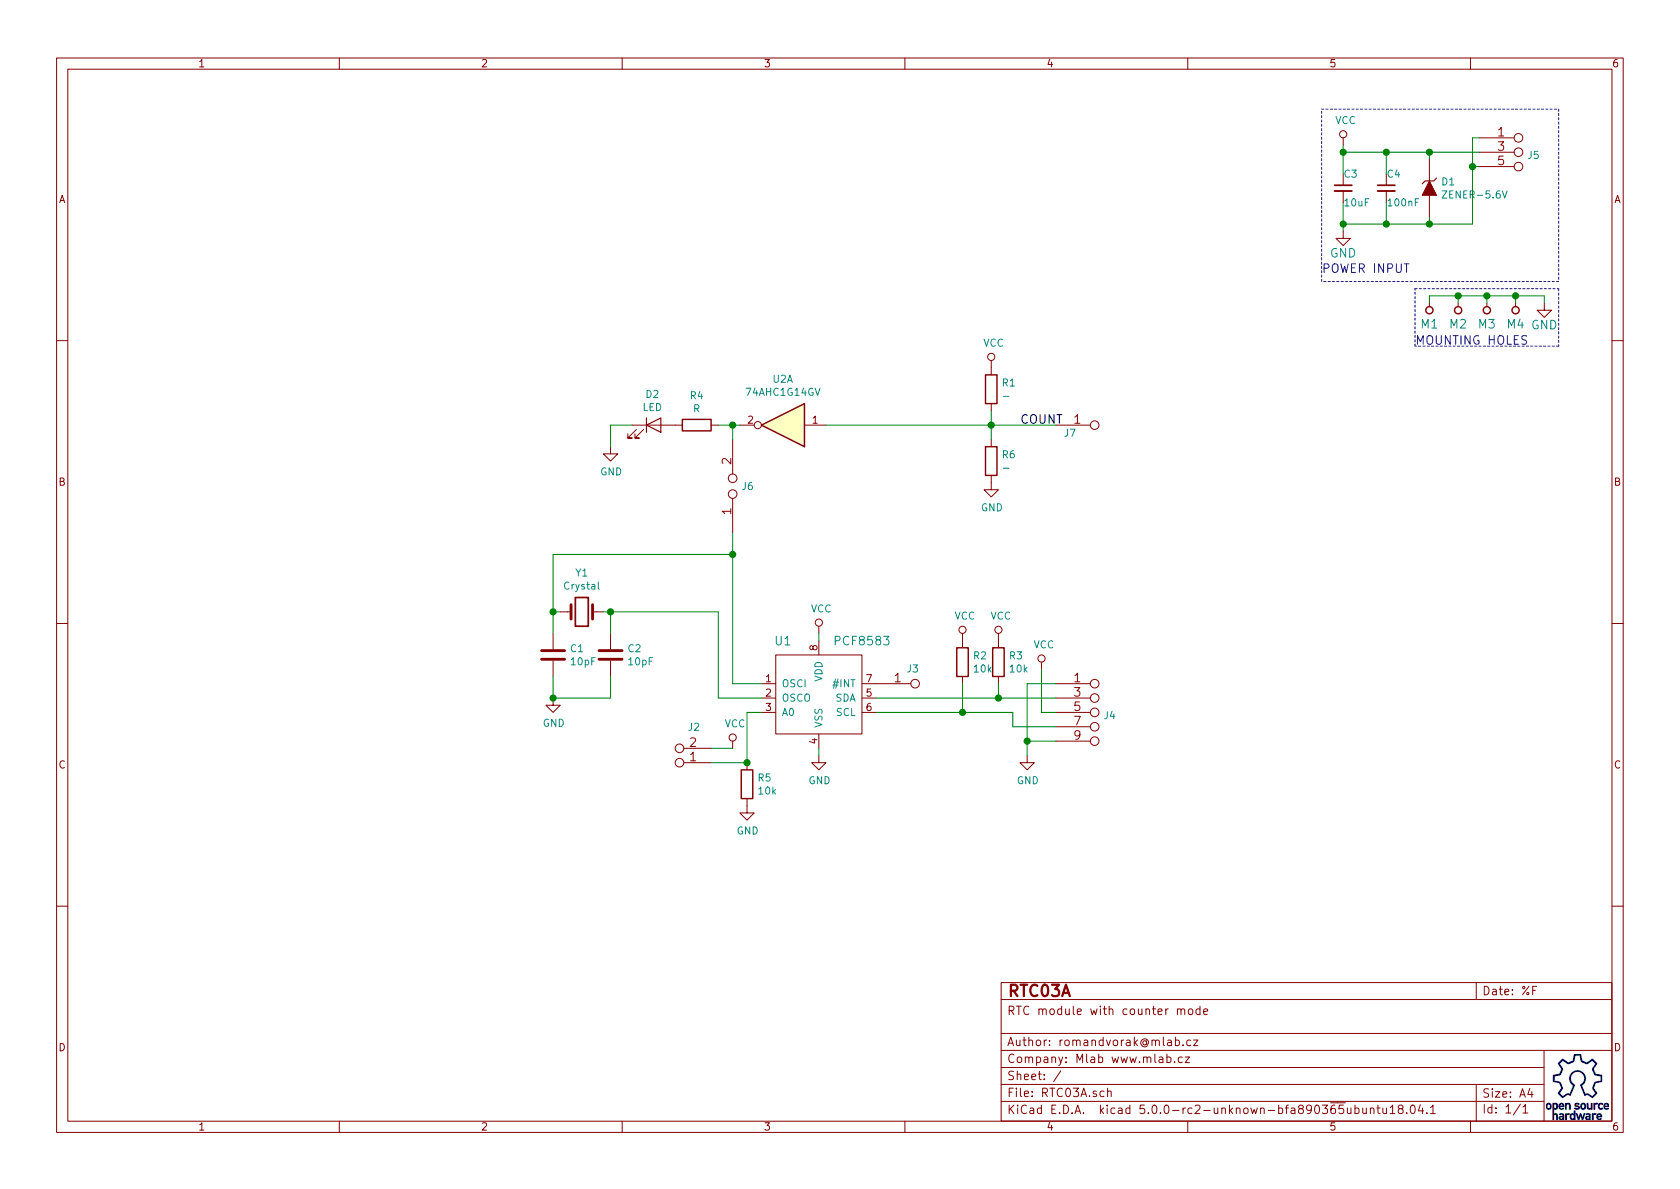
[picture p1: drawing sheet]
EESchema Schematic File Version 4
LIBS:RTC03A-cache
EELAYER 26 0
EELAYER END
$Descr A4 11693 8268
encoding utf-8
Sheet 1 1
Title "RTC03A"
Date "%F"
Rev ""
Comp "Mlab www.mlab.cz"
Comment1 "RTC module with counter mode"
Comment2 "romandvorak@mlab.cz"
Comment3 ""
Comment4 "Open-source"
$EndDescr
$Comp
L power:GND #PWR012
U 1 1
P 9350 1600
F 0 "#PWR012" H 9350 1350 60  0001 C CNN
F 1 "GND" H 9350 1450 60  0000 C CNN
F 2 "" H 9350 1600 60  0000 C CNN
F 3 "" H 9350 1600 60  0000 C CNN
	1    9350 1600
	1    0    0    -1  
$EndComp
Text Notes 9200 1900 0    60   ~ 0
POWER INPUT
$Comp
L MLAB_MECHANICAL:HOLE M1
U 1 1
P 9950 2150
F 0 "M1" V 9850 2150 60  0000 C CNN
F 1 "HOLE" H 9950 2050 60  0001 C CNN
F 2 "Mlab_Mechanical:MountingHole_3mm" H 9950 2150 60  0001 C CNN
F 3 "" H 9950 2150 60  0000 C CNN
	1    9950 2150
	0    -1   -1   0   
$EndComp
$Comp
L MLAB_MECHANICAL:HOLE M2
U 1 1
P 10150 2150
F 0 "M2" V 10050 2150 60  0000 C CNN
F 1 "HOLE" H 10150 2050 60  0001 C CNN
F 2 "Mlab_Mechanical:MountingHole_3mm" H 10150 2150 60  0001 C CNN
F 3 "" H 10150 2150 60  0000 C CNN
	1    10150 2150
	0    -1   -1   0   
$EndComp
$Comp
L MLAB_MECHANICAL:HOLE M3
U 1 1
P 10350 2150
F 0 "M3" V 10250 2150 60  0000 C CNN
F 1 "HOLE" H 10350 2050 60  0001 C CNN
F 2 "Mlab_Mechanical:MountingHole_3mm" H 10350 2150 60  0001 C CNN
F 3 "" H 10350 2150 60  0000 C CNN
	1    10350 2150
	0    -1   -1   0   
$EndComp
$Comp
L MLAB_MECHANICAL:HOLE M4
U 1 1
P 10550 2150
F 0 "M4" V 10450 2150 60  0000 C CNN
F 1 "HOLE" H 10550 2050 60  0001 C CNN
F 2 "Mlab_Mechanical:MountingHole_3mm" H 10550 2150 60  0001 C CNN
F 3 "" H 10550 2150 60  0000 C CNN
	1    10550 2150
	0    -1   -1   0   
$EndComp
$Comp
L power:GND #PWR013
U 1 1
P 10750 2100
F 0 "#PWR013" H 10750 1850 60  0001 C CNN
F 1 "GND" H 10750 1950 60  0000 C CNN
F 2 "" H 10750 2100 60  0000 C CNN
F 3 "" H 10750 2100 60  0000 C CNN
	1    10750 2100
	1    0    0    -1  
$EndComp
Text Notes 9850 2400 0    60   ~ 0
MOUNTING HOLES
$Comp
L RTC03A-rescue:C_Small C4
U 1 1
P 9650 1300
F 0 "C4" H 9650 1400 50  0000 L CNN
F 1 "100nF" H 9650 1200 50  0000 L CNN
F 2 "Mlab_R:SMD-0805" H 9650 1300 60  0001 C CNN
F 3 "" H 9650 1300 60  0000 C CNN
	1    9650 1300
	1    0    0    -1  
$EndComp
$Comp
L RTC03A-rescue:PCF8583 U1
U 1 1
P 5700 4900
F 0 "U1" H 5450 5350 60  0000 C CNN
F 1 "PCF8583" H 6000 5350 60  0000 C CNN
F 2 "Mlab_IO:SO-8" H 5700 5600 60  0001 C CNN
F 3 "" H 5700 5600 60  0001 C CNN
F 4 "PCF8583T/5,518" H 5700 4900 50  0001 C CNN "UST_id"
	1    5700 4900
	1    0    0    -1  
$EndComp
$Comp
L power:VCC #PWR05
U 1 1
P 5700 4400
F 0 "#PWR05" H 5700 4250 50  0001 C CNN
F 1 "VCC" H 5717 4573 50  0000 C CNN
F 2 "" H 5700 4400 50  0001 C CNN
F 3 "" H 5700 4400 50  0001 C CNN
	1    5700 4400
	1    0    0    -1  
$EndComp
$Comp
L power:GND #PWR06
U 1 1
P 5700 5250
F 0 "#PWR06" H 5700 5000 50  0001 C CNN
F 1 "GND" H 5705 5077 50  0000 C CNN
F 2 "" H 5700 5250 50  0001 C CNN
F 3 "" H 5700 5250 50  0001 C CNN
	1    5700 5250
	1    0    0    -1  
$EndComp
$Comp
L MLAB_Jumpers:JUMP_5X2 J4
U 1 1
P 7750 4900
F 0 "J4" H 7679 4830 50  0000 L CNN
F 1 "JUMP_5X2" V 7700 4850 40  0001 C CNN
F 2 "Mlab_Pin_Headers:Straight_2x05" H 7750 4900 60  0001 C CNN
F 3 "" H 7750 4900 60  0000 C CNN
	1    7750 4900
	1    0    0    -1  
$EndComp
$Comp
L power:GND #PWR09
U 1 1
P 7150 5250
F 0 "#PWR09" H 7150 5000 50  0001 C CNN
F 1 "GND" H 7155 5077 50  0000 C CNN
F 2 "" H 7150 5250 50  0001 C CNN
F 3 "" H 7150 5250 50  0001 C CNN
	1    7150 5250
	1    0    0    -1  
$EndComp
$Comp
L power:VCC #PWR010
U 1 1
P 7250 4650
F 0 "#PWR010" H 7250 4500 50  0001 C CNN
F 1 "VCC" H 7267 4823 50  0000 C CNN
F 2 "" H 7250 4650 50  0001 C CNN
F 3 "" H 7250 4650 50  0001 C CNN
	1    7250 4650
	1    0    0    -1  
$EndComp
$Comp
L RTC03A-rescue:Crystal Y1
U 1 1
P 4050 4250
F 0 "Y1" H 4050 3982 50  0000 C CNN
F 1 "Crystal" H 4050 4073 50  0000 C CNN
F 2 "Mlab_XTAL:Crystal_HC49-U_Vertical" H 4050 4250 50  0001 C CNN
F 3 "" H 4050 4250 50  0001 C CNN
	1    4050 4250
	-1   0    0    1   
$EndComp
$Comp
L power:VCC #PWR03
U 1 1
P 5100 5200
F 0 "#PWR03" H 5100 5050 50  0001 C CNN
F 1 "VCC" H 5117 5373 50  0000 C CNN
F 2 "" H 5100 5200 50  0001 C CNN
F 3 "" H 5100 5200 50  0001 C CNN
	1    5100 5200
	1    0    0    -1  
$EndComp
$Comp
L MLAB_Jumpers:JUMP_2x1 J3
U 1 1
P 6250 4750
F 0 "J3" H 6100 4650 50  0000 L CNN
F 1 "JUMP_2x1" V 6200 4750 40  0001 C CNN
F 2 "Mlab_Pin_Headers:Straight_2x01" H 6250 4750 60  0001 C CNN
F 3 "" H 6250 4750 60  0000 C CNN
	1    6250 4750
	-1   0    0    1   
$EndComp
$Comp
L RTC03A-rescue:C C1
U 1 1
P 3850 4550
F 0 "C1" H 3965 4596 50  0000 L CNN
F 1 "10pF" H 3965 4505 50  0000 L CNN
F 2 "Mlab_R:SMD-0805" H 3888 4400 50  0001 C CNN
F 3 "" H 3850 4550 50  0001 C CNN
	1    3850 4550
	1    0    0    -1  
$EndComp
$Comp
L RTC03A-rescue:C C2
U 1 1
P 4250 4550
F 0 "C2" H 4365 4596 50  0000 L CNN
F 1 "10pF" H 4365 4505 50  0000 L CNN
F 2 "Mlab_R:SMD-0805" H 4288 4400 50  0001 C CNN
F 3 "" H 4250 4550 50  0001 C CNN
	1    4250 4550
	1    0    0    -1  
$EndComp
Wire Wire Line
	10750 2100 10750 2050
Wire Wire Line
	10750 2050 10550 2050
Wire Wire Line
	9950 2050 9950 2100
Wire Wire Line
	10150 2100 10150 2050
Connection ~ 10150 2050
Wire Wire Line
	10350 2100 10350 2050
Connection ~ 10350 2050
Wire Wire Line
	10550 2100 10550 2050
Connection ~ 10550 2050
Wire Notes Line
	9850 2000 10850 2000
Wire Notes Line
	10850 2000 10850 2400
Wire Notes Line
	10850 2400 9850 2400
Wire Notes Line
	9850 2400 9850 2000
Wire Wire Line
	10300 1050 9950 1050
Wire Wire Line
	9350 1000 9350 1050
Connection ~ 9350 1050
Wire Wire Line
	9650 1050 9650 1200
Connection ~ 9650 1050
Wire Wire Line
	9950 1100 9950 1050
Connection ~ 9950 1050
Wire Wire Line
	10300 950  10250 950 
Wire Wire Line
	10250 950  10250 1150
Wire Wire Line
	10250 1550 9950 1550
Wire Wire Line
	9350 1400 9350 1550
Connection ~ 9350 1550
Wire Wire Line
	9650 1400 9650 1550
Connection ~ 9650 1550
Wire Wire Line
	9950 1500 9950 1550
Connection ~ 9950 1550
Wire Wire Line
	10300 1150 10250 1150
Connection ~ 10250 1150
Wire Wire Line
	5700 4400 5700 4450
Wire Wire Line
	5700 5250 5700 5200
Wire Wire Line
	6100 4850 6950 4850
Wire Wire Line
	7350 4950 7250 4950
Wire Wire Line
	7250 4950 7250 4650
Wire Wire Line
	7350 4750 7150 4750
Wire Wire Line
	7150 4750 7150 5150
Wire Wire Line
	7350 5150 7150 5150
Connection ~ 7150 5150
Wire Wire Line
	7350 5050 7050 5050
Wire Wire Line
	7050 5050 7050 4950
Wire Wire Line
	7050 4950 6700 4950
Wire Wire Line
	5300 4950 5200 4950
Wire Wire Line
	5200 4950 5200 5300
Wire Wire Line
	5100 5200 4950 5200
Wire Wire Line
	4250 4400 4250 4250
Wire Wire Line
	4200 4250 4250 4250
Wire Wire Line
	3900 4250 3850 4250
Wire Wire Line
	3850 3850 3850 4250
Connection ~ 4250 4250
Wire Wire Line
	3850 3850 5100 3850
Connection ~ 3850 4250
Wire Wire Line
	4250 4700 4250 4850
Wire Wire Line
	4250 4850 3850 4850
Wire Wire Line
	3850 4850 3850 4700
$Comp
L power:GND #PWR01
U 1 1
P 3850 4850
F 0 "#PWR01" H 3850 4600 50  0001 C CNN
F 1 "GND" H 3855 4677 50  0000 C CNN
F 2 "" H 3850 4850 50  0001 C CNN
F 3 "" H 3850 4850 50  0001 C CNN
	1    3850 4850
	1    0    0    -1  
$EndComp
$Comp
L RTC03A-rescue:R R3
U 1 1
P 6950 4600
F 0 "R3" H 7020 4646 50  0000 L CNN
F 1 "10k" H 7020 4555 50  0000 L CNN
F 2 "Mlab_R:SMD-0805" V 6880 4600 50  0001 C CNN
F 3 "" H 6950 4600 50  0001 C CNN
	1    6950 4600
	1    0    0    -1  
$EndComp
$Comp
L RTC03A-rescue:R R2
U 1 1
P 6700 4600
F 0 "R2" H 6770 4646 50  0000 L CNN
F 1 "10k" H 6770 4555 50  0000 L CNN
F 2 "Mlab_R:SMD-0805" V 6630 4600 50  0001 C CNN
F 3 "" H 6700 4600 50  0001 C CNN
	1    6700 4600
	1    0    0    -1  
$EndComp
Wire Wire Line
	6700 4750 6700 4950
Connection ~ 6700 4950
$Comp
L power:VCC #PWR08
U 1 1
P 6950 4450
F 0 "#PWR08" H 6950 4300 50  0001 C CNN
F 1 "VCC" H 6967 4623 50  0000 C CNN
F 2 "" H 6950 4450 50  0001 C CNN
F 3 "" H 6950 4450 50  0001 C CNN
	1    6950 4450
	1    0    0    -1  
$EndComp
$Comp
L power:VCC #PWR07
U 1 1
P 6700 4450
F 0 "#PWR07" H 6700 4300 50  0001 C CNN
F 1 "VCC" H 6717 4623 50  0000 C CNN
F 2 "" H 6700 4450 50  0001 C CNN
F 3 "" H 6700 4450 50  0001 C CNN
	1    6700 4450
	1    0    0    -1  
$EndComp
Wire Wire Line
	6950 4750 6950 4850
Connection ~ 6950 4850
Wire Wire Line
	5000 4250 5000 4850
$Comp
L MLAB_Jumpers:JUMP_3X2 J5
U 1 1
P 10700 1100
F 0 "J5" H 10629 1130 50  0000 L CNN
F 1 "JUMP_3X2" V 10700 1150 40  0001 C CNN
F 2 "Mlab_Pin_Headers:Straight_2x03" H 10700 1100 60  0001 C CNN
F 3 "" H 10700 1100 60  0000 C CNN
	1    10700 1100
	1    0    0    -1  
$EndComp
$Comp
L power:VCC #PWR011
U 1 1
P 9350 1000
F 0 "#PWR011" H 9350 850 50  0001 C CNN
F 1 "VCC" H 9367 1173 50  0000 C CNN
F 2 "" H 9350 1000 50  0001 C CNN
F 3 "" H 9350 1000 50  0001 C CNN
	1    9350 1000
	1    0    0    -1  
$EndComp
$Comp
L power:GND #PWR04
U 1 1
P 5200 5600
F 0 "#PWR04" H 5200 5350 50  0001 C CNN
F 1 "GND" H 5205 5427 50  0000 C CNN
F 2 "" H 5200 5600 50  0001 C CNN
F 3 "" H 5200 5600 50  0001 C CNN
	1    5200 5600
	1    0    0    -1  
$EndComp
$Comp
L RTC03A-rescue:C_Small C3
U 1 1
P 9350 1300
F 0 "C3" H 9350 1400 50  0000 L CNN
F 1 "10uF" H 9350 1200 50  0000 L CNN
F 2 "Mlab_R:SMD-0805" H 9350 1300 60  0001 C CNN
F 3 "" H 9350 1300 60  0000 C CNN
	1    9350 1300
	1    0    0    -1  
$EndComp
$Comp
L MLAB_D:D_ZENER D1
U 1 1
P 9950 1300
F 0 "D1" V 9904 1379 50  0000 L CNN
F 1 "ZENER-5.6V" V 9995 1379 50  0000 L CNN
F 2 "Mlab_D:Diode-MiniMELF_Standard" H 9950 1300 60  0001 C CNN
F 3 "" H 9950 1300 60  0000 C CNN
	1    9950 1300
	0    1    1    0   
$EndComp
Wire Notes Line
	10850 1950 9200 1950
Wire Notes Line
	9200 1950 9200 750 
Wire Notes Line
	9200 750  10850 750 
Wire Notes Line
	10850 750  10850 1950
Wire Wire Line
	5100 3850 5100 4750
Wire Wire Line
	10150 2050 9950 2050
Wire Wire Line
	10350 2050 10150 2050
Wire Wire Line
	10550 2050 10350 2050
Wire Wire Line
	9350 1050 9350 1200
Wire Wire Line
	9650 1050 9350 1050
Wire Wire Line
	9950 1050 9650 1050
Wire Wire Line
	9350 1550 9350 1600
Wire Wire Line
	9650 1550 9350 1550
Wire Wire Line
	9950 1550 9650 1550
Wire Wire Line
	10250 1150 10250 1550
Wire Wire Line
	7150 5150 7150 5250
Wire Wire Line
	4250 4250 5000 4250
Wire Wire Line
	3850 4250 3850 4400
Wire Wire Line
	6700 4950 6100 4950
Wire Wire Line
	6950 4850 7350 4850
Wire Wire Line
	5000 4850 5300 4850
$Comp
L 74xx:74HC14 U2
U 1 1
P 5450 2950
F 0 "U2" H 5450 2633 50  0000 C CNN
F 1 "74AHC1G14GV" H 5450 2724 50  0000 C CNN
F 2 "Package_SO:TSOP-5_1.65x3.05mm_P0.95mm" H 5450 2950 50  0001 C CNN
F 3 "http://www.ti.com/lit/gpn/sn74HC14" H 5450 2950 50  0001 C CNN
F 4 "74AHC1G14GV" H 5450 2950 50  0001 C CNN "UST_id"
	1    5450 2950
	-1   0    0    1   
$EndComp
Connection ~ 3850 4850
$Comp
L Device:LED D2
U 1 1
P 4550 2950
F 0 "D2" H 4541 3166 50  0000 C CNN
F 1 "LED" H 4541 3075 50  0000 C CNN
F 2 "Mlab_D:LED_1206" H 4550 2950 50  0001 C CNN
F 3 "~" H 4550 2950 50  0001 C CNN
	1    4550 2950
	1    0    0    -1  
$EndComp
$Comp
L power:GND #PWR014
U 1 1
P 4250 3100
F 0 "#PWR014" H 4250 2850 50  0001 C CNN
F 1 "GND" H 4255 2927 50  0000 C CNN
F 2 "" H 4250 3100 50  0001 C CNN
F 3 "" H 4250 3100 50  0001 C CNN
	1    4250 3100
	1    0    0    -1  
$EndComp
Wire Wire Line
	4250 3100 4250 2950
Wire Wire Line
	4250 2950 4400 2950
$Comp
L MLAB_Jumpers:JUMP_2x1 J7
U 1 1
P 7500 2950
F 0 "J7" H 7506 3009 50  0000 L CNN
F 1 "JUMP_2x1" V 7450 2950 40  0001 C CNN
F 2 "Mlab_Pin_Headers:Straight_1x02" H 7500 2950 60  0001 C CNN
F 3 "" H 7500 2950 60  0000 C CNN
	1    7500 2950
	-1   0    0    1   
$EndComp
$Comp
L Device:R R1
U 1 1
P 6900 2700
F 0 "R1" H 6970 2746 50  0000 L CNN
F 1 "-" H 6970 2655 50  0000 L CNN
F 2 "Mlab_R:SMD-0805" V 6830 2700 50  0001 C CNN
F 3 "~" H 6900 2700 50  0001 C CNN
	1    6900 2700
	1    0    0    -1  
$EndComp
$Comp
L power:VCC #PWR015
U 1 1
P 6900 2550
F 0 "#PWR015" H 6900 2400 50  0001 C CNN
F 1 "VCC" H 6917 2723 50  0000 C CNN
F 2 "" H 6900 2550 50  0001 C CNN
F 3 "" H 6900 2550 50  0001 C CNN
	1    6900 2550
	1    0    0    -1  
$EndComp
Wire Wire Line
	5100 4750 5300 4750
Wire Wire Line
	5000 2950 5100 2950
$Comp
L MLAB_Jumpers:JUMP2_2x1 J6
U 1 1
P 5100 3400
F 0 "J6" V 5075 3459 50  0000 L CNN
F 1 "JUMP2_2x1" H 5300 3300 40  0001 C CNN
F 2 "Mlab_Pin_Headers:Straight_2x01" H 5100 3400 60  0001 C CNN
F 3 "" H 5100 3400 60  0000 C CNN
	1    5100 3400
	0    1    1    0   
$EndComp
Wire Wire Line
	5100 3050 5100 2950
Connection ~ 5100 2950
Wire Wire Line
	5100 2950 5150 2950
Wire Wire Line
	5100 3700 5100 3850
Connection ~ 5100 3850
Wire Wire Line
	5750 2950 6900 2950
Wire Wire Line
	6900 2850 6900 2950
Connection ~ 6900 2950
Wire Wire Line
	6900 2950 7350 2950
Text Label 7100 2950 0    60   ~ 0
COUNT
$Comp
L Device:R R4
U 1 1
P 4850 2950
F 0 "R4" V 4643 2950 50  0000 C CNN
F 1 "R" V 4734 2950 50  0000 C CNN
F 2 "Mlab_R:SMD-0805" V 4780 2950 50  0001 C CNN
F 3 "~" H 4850 2950 50  0001 C CNN
	1    4850 2950
	0    1    1    0   
$EndComp
$Comp
L Device:R R5
U 1 1
P 5200 5450
F 0 "R5" H 5270 5496 50  0000 L CNN
F 1 "10k" H 5270 5405 50  0000 L CNN
F 2 "Mlab_R:SMD-0805" V 5130 5450 50  0001 C CNN
F 3 "~" H 5200 5450 50  0001 C CNN
	1    5200 5450
	1    0    0    -1  
$EndComp
Connection ~ 5200 5300
$Comp
L MLAB_Jumpers:CONN1_2 J2
U 1 1
P 4650 5250
F 0 "J2" H 4469 5056 50  0000 C CNN
F 1 "CONN1_2" H 4750 5200 40  0001 C CNN
F 2 "Mlab_Pin_Headers:Straight_2x01" H 4700 5200 60  0001 C CNN
F 3 "" H 4700 5200 60  0000 C CNN
	1    4650 5250
	-1   0    0    1   
$EndComp
Wire Wire Line
	4950 5300 5200 5300
$Comp
L Device:R R6
U 1 1
P 6900 3200
F 0 "R6" H 6970 3246 50  0000 L CNN
F 1 "-" H 6970 3155 50  0000 L CNN
F 2 "Mlab_R:SMD-0805" V 6830 3200 50  0001 C CNN
F 3 "~" H 6900 3200 50  0001 C CNN
	1    6900 3200
	1    0    0    -1  
$EndComp
$Comp
L power:GND #PWR0101
U 1 1
P 6900 3350
F 0 "#PWR0101" H 6900 3100 50  0001 C CNN
F 1 "GND" H 6905 3177 50  0000 C CNN
F 2 "" H 6900 3350 50  0001 C CNN
F 3 "" H 6900 3350 50  0001 C CNN
	1    6900 3350
	1    0    0    -1  
$EndComp
Wire Wire Line
	6900 3050 6900 2950
$EndSCHEMATC
